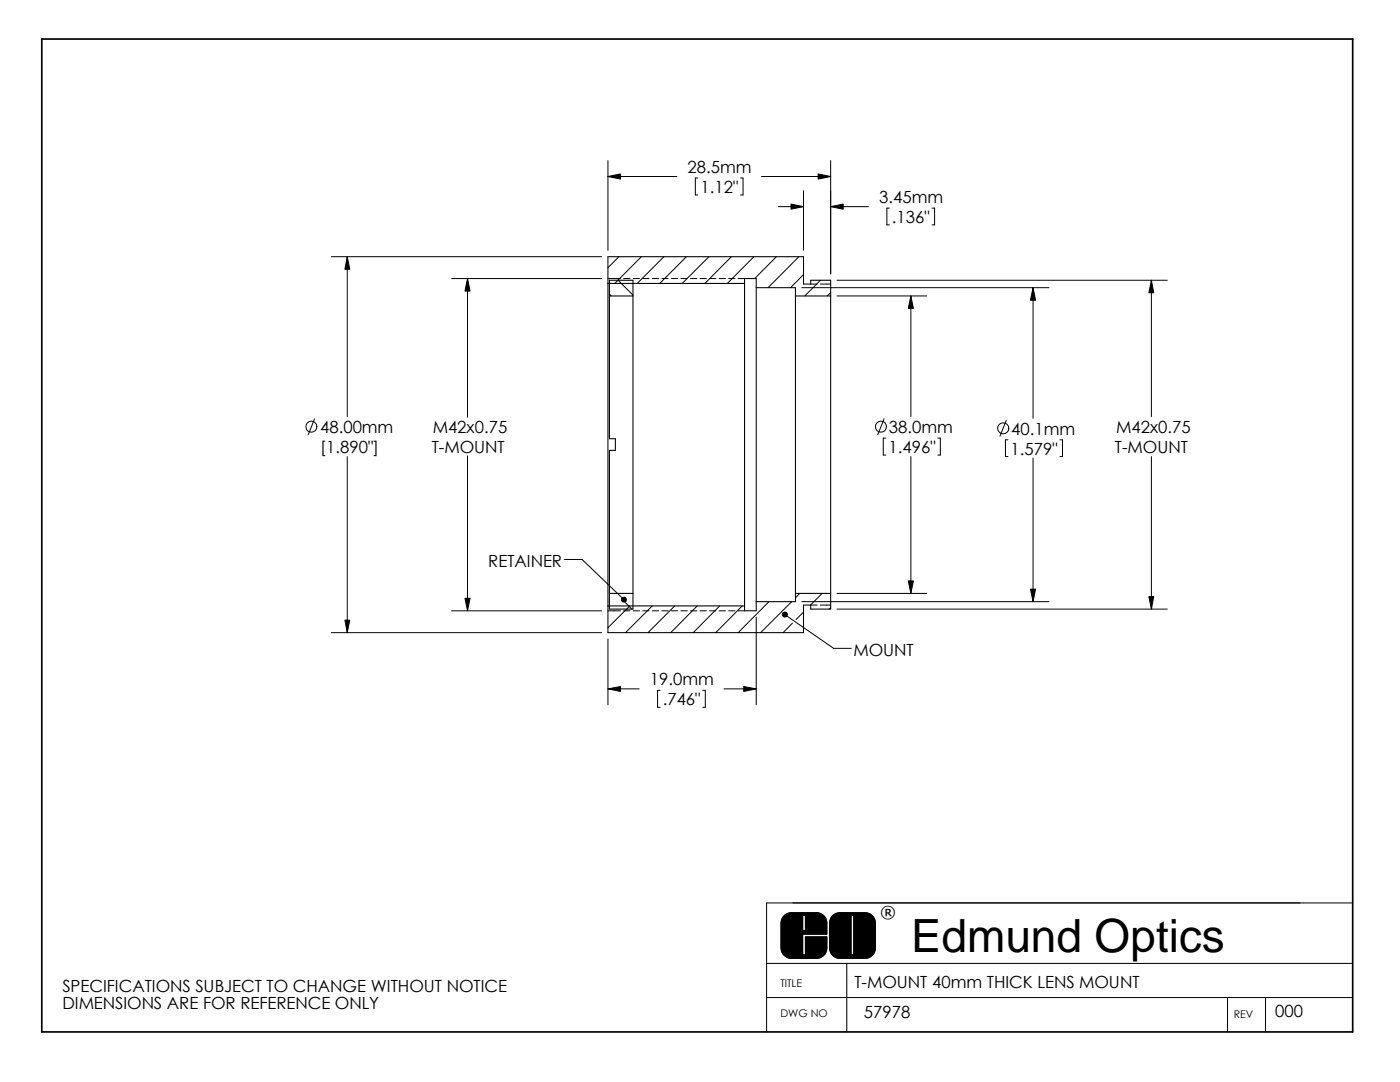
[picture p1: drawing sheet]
<svg xmlns="http://www.w3.org/2000/svg" width="279mm" height="216mm" viewBox="0 0 279 216" stroke-linecap="round" stroke-linejoin="round" font-family="sans-serif">
<g fill="none" stroke="#000" stroke-width=".2">
<path d="M121.3 35.2l2.5-.5v1zM121.3 32v18M121.3 35.2h13.8M139.3 35.5h-.5v3.4h.5M147.8 35.5h.5v3.4h-.5M152 35.2h13.8M160.4 38.1v11.9M163.3 34.7l2.5 .5-2.5 .5zM165.8 32v22.7M66.1 51.2h54M69.3 51.2l.5 2.5h-1zM69.3 51.2v31.9"/>
<path d="M90.1 55.6h30M93.3 55.6l.5 2.5h-1zM93.3 55.6v27.7M121.3 55.6h2.5M121.6 58.7l.4 .4M123.4 55.9l2.9 3M123.5 51.2l-2.2 2.2M124.5 55.6h1.2M126.4 55.6h1.2M128 51.2l-5.3 5.4M128.3 55.6h1.2M130.2 55.6h1.2"/>
<path d="M132.1 55.6h1.2M132.5 51.2l-5.3 5.4M134 55.6h1.3M135.9 55.6h1.3M137 51.2l-5.3 5.4M137.8 55.6h1.3M139.7 55.6h1.3M141.5 51.2l-5.4 5.4M141.6 55.6h1.3M143.5 55.6h1.3M145.4 55.6h1.3M146 51.2l-5.3 5.4"/>
<path d="M147.3 55.6h1.3M150.5 51.2l-5.3 5.4M154.9 51.2l-4.3 4.4M155.4 41.2h5M157.9 40.7l2.5 .5-2.5 .5zM159.4 51.2l-6.1 6.2M160 57.4h49.3M160.4 54.8l-2.6 2.6M161.8 56.7h1.3M163.7 56.7h2.1M163.7 55.9l-3.1 3.2M165.8 41.2l2.5-.5v1z"/>
<path d="M165.8 58.4l-.7 .7M165.8 41.2h7.5M167 59.1h18M167 55.9h66M177.5 41.5h-.5v3.4h.5M181.8 59.1l.5 2.5h-1zM181.8 59.1v24M186 41.5h.5v3.4h-.5M206.2 57.4l.5 2.5h-1zM206.2 57.4v26.1M229.8 55.9l.5 2.5h-1zM229.8 55.9v27.2"/>
<path d="M62.8 83.6l-1.3 3.1M69.3 91.1v35.1M93.3 91v30.9M176.4 83.6l-1.2 3.1M176.8 87.4h-.5v3.4h.5M181.8 91.1v27.3M187.2 87.4h.5v3.4h-.5M200.8 83.9l-1.2 3.1M201.2 87.8h-.5v3.3h.5M206.2 91.4v28.7M211.5 87.8h.5v3.3h-.5M229.8 91.1v30.4"/>
<path d="M92.8 119.4h1l-.5 2.5zM112.6 111.6h3.6l8.3 8M124.2 119.3a.51 .51 0 0 1 .7 0 .51 .51 0 0 1 0 .7l-.4-.4 .4 .4a.51 .51 0 0 1-.7 0 .51 .51 0 0 1 0-.7zM124.4 119.8l1.7 1.7M159.6 118.4l-.9 .9M164.1 118.4l-2.3 2.3M167 118.4h18M181.3 115.9h1l-.5 2.5zM205.7 117.6h1l-.5 2.5zM229.3 119h1l-.5 2.5zM66.1 126.2h54M68.8 123.7h1l-.5 2.5z"/>
<path d="M90.1 121.9h30M121.3 137.5l2.5-.5v1zM121.3 121.9h2.5M121.3 137.5h6.3M121.3 127.5v13.1M124.5 121.9h1.2M125.7 120.9l-4.4 4.4M126.4 121.9h1.2M128.3 121.9h1.2M130.2 120.9l-5.4 5.3M130.2 121.9h1.2M131.7 137.8h-.5v3.3h.5"/>
<path d="M132.1 121.9h1.2M134 121.9h1.3M134.7 120.9l-5.4 5.3M135.9 121.9h1.3M137.8 121.9h1.3M139.1 120.9l-5.2 5.3M139.7 121.9h1.3M140.3 137.8h.5v3.3h-.5M141.6 121.9h1.3M143.5 121.9h1.3M143.6 120.9l-5.3 5.3M144.5 137.5h6.4"/>
<path d="M145.4 121.9h1.3M147.3 121.9h1.3M148.1 120.9l-5.3 5.3M148.4 137l2.5 .5-2.5 .5zM150.9 123.1v17.5M153.5 120.1l-6.2 6.1M156.2 122.3a.52 .52 0 0 1 .9 .1 .52 .52 0 0 1-.4 .8 .52 .52 0 0 1-.6-.7l.1-.2 .4 .3zM156.6 122.6l9.8 6.8h3.5M158 120.1l-6.2 6.1M158.2 124.3l-1.9 1.9M160 120.1h49.3M160.4 122.1l-1.5 1.5"/>
<path d="M161.8 120.7h1.3M163.7 120.7h2.1M165.8 121.2l-.3 .3M167 121.5h66M153 199.1h117M153 192.2h117M156.5 182.7l1.1-.6h5.6l1.2 .6 .4 .5 .2 .7v2.5h-4.8v4.1h.5v-3.6h4.3v2.5l-.5 1.1-.6 .5-.7 .2h-5.6l-1.1-.5-.4-.6-.2-.9v-5.1l.2-.8zM156.5 182.7l.7-.4 .7-.2h5a2.1 2.1 0 0 1 2.1 2.1v2.2h-4.8v4.1h.5v-3.6h4.3v2.2a2.1 2.1 0 0 1-2.1 2.1h-5a2.1 2.1 0 0 1-2-2.1v-4.9a2.1 2.1 0 0 1 .6-1.5zM160.2 182.7h.5v3h-.5zM166.1 182.8l.6-.5 .6-.2h5.6l1 .5 .6 .6 .2 1v4.9l-.4 1.3-.6 .5-.8 .3h-5.6l-1.1-.5-.4-.5-.2-.8v-5.5zM166.2 182.7l.6-.4 .8-.2h5a2.1 2.1 0 0 1 2.1 2.1v4.9a2.1 2.1 0 0 1-2.1 2.1h-5a2.03 2.03 0 0 1-2-2.1v-4.9l.1-.8zM169 192.2v13.7"/>
<path d="M169.8 182.7h.6v7.8h-.6zM245 199.1v6.8M252.6 199.1v6.8M270 180.2h-117v25.7"/>
<circle cx="62.1" cy="85.2" r="1.11"/>
<circle cx="175.8" cy="85.2" r="1.11"/>
<circle cx="200.2" cy="85.5" r="1.11"/>
</g>
<g fill="#000">
<path d="M121.3 35.2l2.5-.5v1zM163.3 34.7l2.5 .5-2.5 .5zM69.3 51.2l.5 2.5h-1zM93.3 55.6l.5 2.5h-1zM157.9 40.7l2.5 .5-2.5 .5zM165.8 41.2l2.5-.5v1zM181.8 59.1l.5 2.5h-1zM206.2 57.4l.5 2.5h-1zM229.8 55.9l.5 2.5h-1zM181.3 115.9h1l-.5 2.5zM68.8 123.7h1l-.5 2.5zM92.8 119.4h1l-.5 2.5z"/>
<path d="M121.3 137.5l2.5-.5v1zM148.4 137l2.5 .5-2.5 .5zM205.7 117.6h1l-.5 2.5zM229.3 119h1l-.5 2.5z"/>
<path d="M124.2 119.3a.51 .51 0 0 1 .7 0 .51 .51 0 0 1 0 .7l-.4-.4 .4 .4a.51 .51 0 0 1-.7 0 .51 .51 0 0 1 0-.7z" fill-rule="evenodd"/>
<path d="M156.2 122.3a.52 .52 0 0 1 .9 .1 .52 .52 0 0 1-.4 .8 .52 .52 0 0 1-.6-.7l.1-.2 .4 .3z" fill-rule="evenodd"/>
<path d="M156.5 182.7l1.1-.6h5.6l1.2 .6 .4 .5 .2 .7v2.5h-4.8v4.1h.5v-3.6h4.3v2.5l-.5 1.1-.6 .5-.7 .2h-5.6l-1.1-.5-.4-.6-.2-.9v-5.1l.2-.8zM160.2 182.7v3h.5v-3z" fill-rule="evenodd"/>
<path d="M166.1 182.8l.6-.5 .6-.2h5.6l1 .5 .6 .6 .2 1v4.9l-.4 1.3-.6 .5-.8 .3h-5.6l-1.1-.5-.4-.5-.2-.8v-5.5zM169.8 182.7v7.8h.6v-7.8z" fill-rule="evenodd"/>
</g>
<path d="M8.3 7.8h261.7v198.1h-261.7z" fill="none" stroke="#000" stroke-width=".34"/>
<path d="M121.3 51.2h39.1v5.5h1.4v-.8h4v65.6h-4v-.8h-1.4v5.5h-39.1zM121.3 56.6h27.3M121.6 55.9h4.7v65.6h-4.7v-31.6h1.2v-2.4h-1.2zM121.6 59.1h4.7M148.6 55.6h2.3v66.3h-2.3zM150.9 57.4h7.8v62.7h-7.8M158.7 59.1h7.1M121.6 118.4h4.7M158.7 118.4h7.1M121.3 120.9h27.3" fill="none" stroke="#000" stroke-width=".21"/>
<text font-size="9.1" x="181.8" y="190">Edmund Optics</text>
<g font-size="3.3">
<text x="137.2" y="34.5">28.5mm</text>
<text x="139.8" y="38.5">1.12&quot;</text>
<text x="175.4" y="40.6">3.45mm</text>
<text x="178" y="44.5">.136&quot;</text>
<text x="63.9" y="86.4">48.00mm</text>
<text x="86.4" y="86.4">M42x0.75</text>
<text x="177.4" y="86.4">38.0mm</text>
<text x="201.8" y="86.8">40.1mm</text>
<text x="222.8" y="86.4">M42x0.75</text>
<text x="63.9" y="90.4">[1.890&quot;]</text>
<text x="86.1" y="90.3">T-MOUNT</text>
<text x="177.3" y="90.4">1.496&quot;</text>
<text x="201.7" y="90.7">1.579&quot;</text>
<text x="222.5" y="90.4">T-MOUNT</text>
<text x="97.5" y="113.1">RETAINER</text>
<text x="170.3" y="130.8">MOUNT</text>
<text x="129.7" y="136.8">19.0mm</text>
<text x="132.2" y="140.8">.746&quot;</text>
<text x="175.7" y="183.2">®</text>
<text x="12.4" y="198">SPECIFICATIONS SUBJECT TO CHANGE WITHOUT NOTICE</text>
<text x="170.5" y="197.1">T-MOUNT 40mm THICK LENS MOUNT</text>
<text x="12.4" y="201.4">DIMENSIONS ARE FOR REFERENCE ONLY</text>
<text x="172.4" y="203.1">57978</text>
<text x="254.5" y="202.9">000</text>
</g>
<g font-size="2.1">
<text x="155.7" y="196.9">TITLE</text>
<text x="155.7" y="202.9">DWG NO</text>
<text x="246.2" y="203">REV</text>
</g>
</svg>
